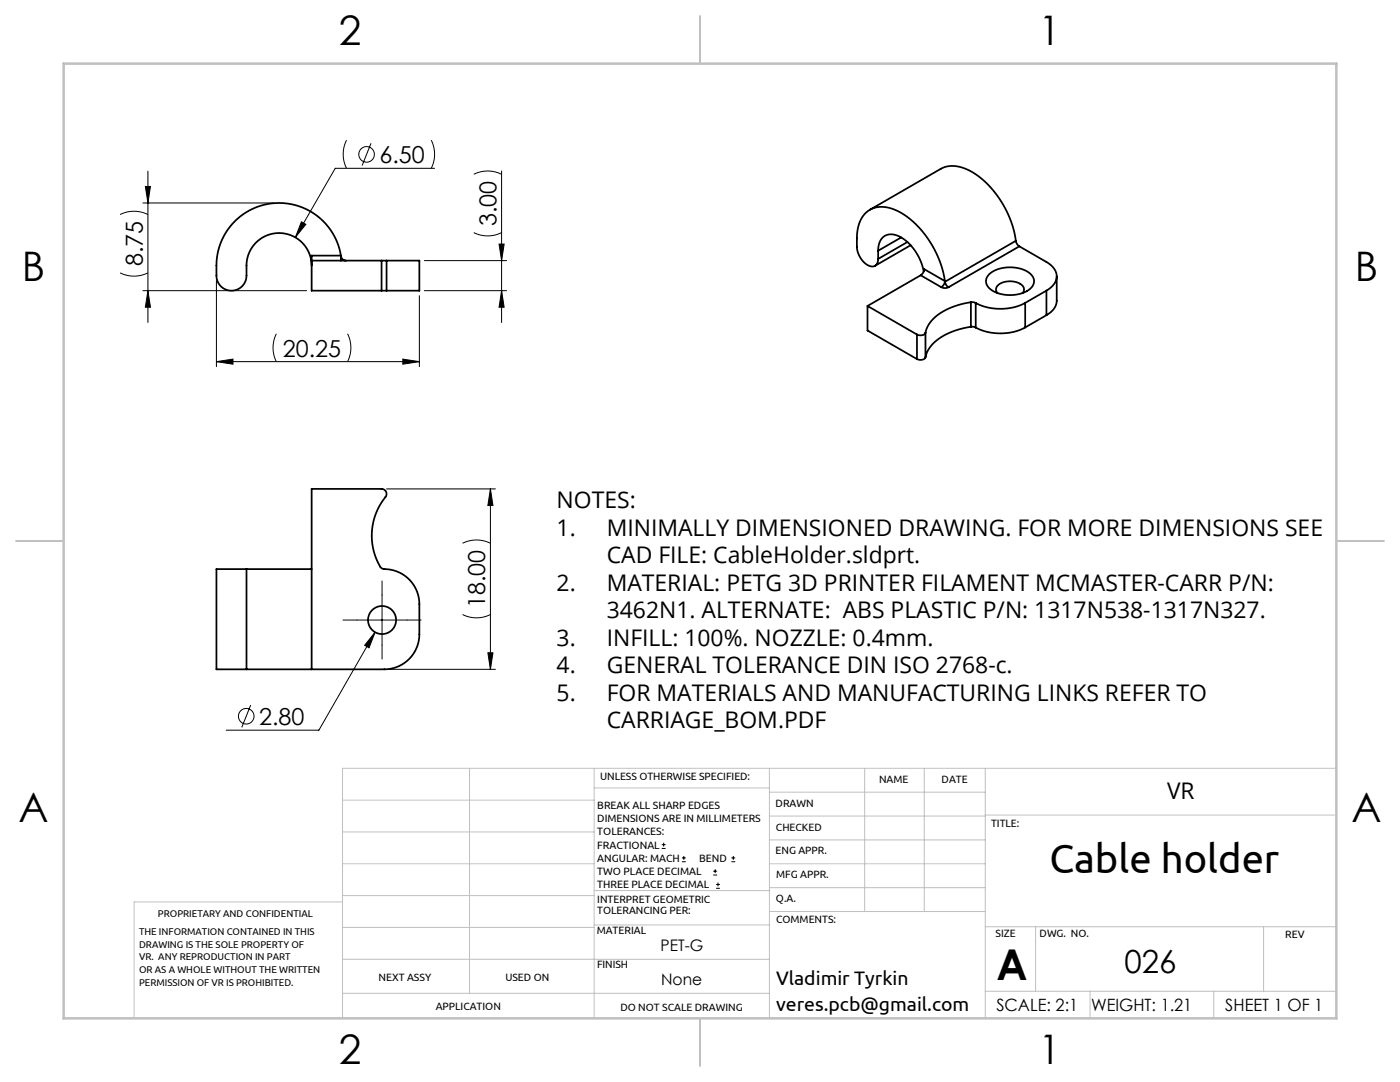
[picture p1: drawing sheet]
<svg xmlns="http://www.w3.org/2000/svg" width="279mm" height="216mm" viewBox="0 0 279 216" stroke-linecap="round" stroke-linejoin="round" font-family="sans-serif">
<g fill="none" stroke="#000" stroke-width=".2">
<path d="M29 37.2h1l-.5 3.3zM29.5 34.2v30.2M69.2 28a6.3 6.3 0 0 0 0 5.6M74 28.6l-1.7 4.4M86.1 28a6.3 6.3 0 0 1 0 5.6M86.7 33.6h-19.8l-8 13.8M94.5 34.8a6.2 6.2 0 0 1 5.6 0M100.1 34.1v30.3M24 54.4a6.2 6.2 0 0 0 5.5 0M24 42.8a6.2 6.2 0 0 1 5.5 0M28.5 58h32.7M28.5 40.5h26.2"/>
<path d="M29.5 58l.5 3.3h-1zM43.2 56v17.2M60.2 44.3l.8 .5-2.1 2.6zM83.7 59v14.2M84.7 58h16.4M84.7 52h16.4M94.5 46.4a6.2 6.2 0 0 0 5.6 0M99.6 48.7h1l-.5 3.3zM100.1 58l.5 3.3h-1zM43.2 72.2l3.3-.5v1zM43.2 72.2h40.5M55.1 66.6a6.2 6.2 0 0 0 0 5.6"/>
<path d="M69.4 66.6a6.2 6.2 0 0 1 0 5.6M80.4 71.7l3.3 .5-3.3 .5zM77.1 97.6h21.8M97.9 97.6l.5 3.3h-1zM97.9 97.6v36M76.2 118.7v10M92.3 108.4a6.2 6.2 0 0 1 5.6 0M71.2 123.7h10M74.9 126.2l-11.3 19.5h-18.5M74.9 126.2l-1.2 3.1-.9-.5zM77.7 133.6h21.2M92.3 122.6a6.2 6.2 0 0 0 5.6 0"/>
<path d="M97.4 130.3h1l-.5 3.3zM50 140.7l-1.7 4.4M132.1 169.3h.7M132.1 168.5h.7M132.4 168.2v.7M136.1 171.9h.8M136.1 171.2h.8M136.5 170.8v.8M142.3 174.6h.8M142.3 173.8h.8M142.7 173.5v.7M142.9 177.3h.8"/>
<path d="M142.9 176.5h.8M143.3 176.1v.8M146 171.9h.7M146 171.2h.7M146.3 170.8v.8"/>
<circle cx="73.2" cy="30.8" r="1.56"/>
<circle cx="49.1" cy="142.9" r="1.56"/>
</g>
<path d="M76.2 118.7v-2.8M71.2 123.7h-2.8M76.2 128.7v2.8M81.2 123.7h2.8" fill="none" stroke="#000" stroke-width=".2" stroke-dasharray="15.2 1.3 1.3 1.3"/>
<g fill="none" stroke="#c0c0c0" stroke-width=".2">
<path d="M68.4 159.7h50.2M93.7 153.3v44.9M118.6 153.3v49.9M118.6 157.2h34.9M153.5 153.3v49.9M153.5 158.1h43.1M172.6 153.3v28.6M184.5 153.3v28.6M196.6 153.3v49.9M266.7 153.3h-198.3v49.9M68.4 178.7h50.2M68.4 172.4h50.2"/>
<path d="M68.4 166h50.2M68.4 180h-41.6v23.2M118.6 177.7h35.1M153.5 167.6h43.1M153.5 162.8h43.1M153.5 172.4h43.1M153.5 177.1h43.1M196.6 162.6h70.1M68.4 198.2h85.1M68.4 185.1h50.2M68.4 191.4h50.2M118.6 191.4h34.9"/>
<path d="M118.6 184.6h35.1M153.7 181.9h42.9M196.6 197.8h70.1M196.6 184.9h70.1M206.7 184.9v12.9M217.5 197.8v5.4M242.2 197.8v5.4M252.2 184.9v12.9"/>
</g>
<path d="M139.7 3.2v9.5M3.2 107.9h9.5M266.7 107.9h9.5M139.7 203.2v9.5" fill="none" stroke="#c0c0c0" stroke-width=".25"/>
<path d="M12.7 12.7h254v190.5h-254z" fill="none" stroke="#c0c0c0" stroke-width=".5"/>
<g fill="#000">
<path d="M29.5 58l.5 3.3h-1zM29 37.2h1l-.5 3.3z"/>
<path d="M60.2 44.3l-1.3 3.1 2.1-2.6zM74.9 126.2l-2.1 2.6 .9 .5z"/>
<path d="M100.1 58l.5 3.3h-1zM99.6 48.7h1l-.5 3.3z"/>
<path d="M80.4 71.7l3.3 .5-3.3 .5zM43.2 72.2l3.3-.5v1z"/>
<path d="M97.4 130.3h1l-.5 3.3zM97.9 97.6l.5 3.3h-1z"/>
</g>
<g fill="none" stroke="#000" stroke-width=".35">
<path d="M62.2 52h13.9M62.2 52v6h13.9M68 51.1v.9M68 51h-5.8v1M68 51a12.5 12.5 0 0 0-13.3-10.5 12.5 12.5 0 0 0-11.5 12.5v2a3 3 0 0 0 3 3 3 3 0 0 0 3-3v-2a6.5 6.5 0 0 1 6.5-6.5 6.5 6.5 0 0 1 6.5 6.5M68 51v.1M68.1 51.1a1 1 0 0 0 .9 .9M76.1 52h1M76.1 58h1M76.1 52v6M77.1 52h6.6v6h-6.6M77.1 52v6"/>
<path d="M173.6 41.9l14.1-8.2a6.1 6.1 0 0 1 6.4 .7 19.8 19.8 0 0 1 8.6 13.7M175.3 51.7a1.32 1.32 0 0 1-.7 1.4 1.32 1.32 0 0 1-1.6-.3 4.7 4.7 0 0 1-2-3.6 10.7 10.7 0 0 1 .7-5.1 4.8 4.8 0 0 1 6.7-2.3 18.3 18.3 0 0 1 9.4 11.1l.8 3.2M175.3 50a2.75 2.75 0 0 1 2.8-3.2 8.3 8.3 0 0 1 5.7 5.4l.5 2M175.3 50v1.7M179.8 47.4l-4.5 2.6M181.1 48.3l-5.8 3.4M181.7 48.9l-7.1 4.1M183.7 54.9a1.56 1.56 0 0 0 .7-1.2l4.2 2.4M183.7 54.9l-10.6 6.2M183.7 54.9l4.2 2.4M187.9 57.3a1.59 1.59 0 0 0 1.4 0M188.6 56.1l-.2 .7-.5 .5"/>
<path d="M197.5 54.6a6.9 6.9 0 0 1 8.3 .2 1.99 1.99 0 0 1-.8 3.3 7.1 7.1 0 0 1-7.6-.6 1.83 1.83 0 0 1 .1-2.9zM199.1 58.5a1.26 1.26 0 0 1 .8-2.1 3.8 3.8 0 0 1 4.3 .8l.2 .6-.3 .7M202.7 48.1l-14.1 8.1 .2 .7 .5 .4M202.7 48.1l.3 .6 .4 .5M203.4 49.2l5.4 3.1a3 3 0 0 1 1.7 4.2l-.7 .8-1 .7M203.4 49.2l-14.1 8.1M208.8 58l-4.2 2.4M208.8 58v4.9M210.9 55.1v4.9a3.4 3.4 0 0 1-2.1 2.9M173.1 61.1l9.9 5.6M173.1 61.1v4.9l9.9 5.6M183 66.7v4.9"/>
<path d="M184.7 66.4a1.23 1.23 0 0 1-1.7 .3M184.7 71.3a1.23 1.23 0 0 1-1.7 .3M184.7 66.4v4.9M193.8 60.3l.9 .2M193.8 60.3a12.4 12.4 0 0 0-8.2 4.1l-.7 1.2-.2 .8M193.8 65.2a12.4 12.4 0 0 0-8.2 4.1l-.5 .8-.4 1.2M193.8 65.2l.9 .2M193.8 60.3v4.9M194.7 60.5v4.9M204.6 60.4a10.9 10.9 0 0 1-9.9 .1M204.6 65.3a10.9 10.9 0 0 1-9.9 .1M204.6 60.4v4.9"/>
<path d="M208.8 62.9l-4.2 2.4M62.2 97.6h13.9a1 1 0 0 1 .9 .5 1 1 0 0 1-.1 1.1 12 12 0 0 0-.8 14.2l.2 .1a7.2 7.2 0 0 1 7.4 7.1v6a7 7 0 0 1-7 7h-14.5zM49.2 113.6h-6v20h6M49.2 113.6h13M49.2 113.6v20M49.2 133.6h13"/>
<circle cx="76.2" cy="123.7" r="2.8"/>
</g>
<text font-size="8.5" x="198.9" y="195.5">A</text>
<text font-size="8.2" x="209.4" y="174.2">Cable holder</text>
<g font-size="8.1">
<text x="67.6" y="8.9">2</text>
<text x="207.3" y="8.9">1</text>
<text x="4.4" y="56.1">B</text>
<text x="270.4" y="56.1">B</text>
<text x="3.7" y="164.1">A</text>
<text x="269.7" y="164.1">A</text>
<text x="67.6" y="212.4">2</text>
<text x="207.3" y="212.4">1</text>
</g>
<text font-size="6.3" x="224.4" y="194.1">026</text>
<g font-size="4.7">
<text x="75.7" y="32.5">6.50</text>
<text x="99.1" y="45.1" transform="rotate(-90 99.1 45.1)">3.00</text>
<text x="28.5" y="53.2" transform="rotate(-90 28.5 53.2)">8.75</text>
<text x="56.4" y="71.2">20.25</text>
<text x="96.9" y="121.3" transform="rotate(-90 96.9 121.3)">18.00</text>
<text x="51.7" y="144.6">2.80</text>
</g>
<g font-size="4.6">
<text x="111.1" y="101.4">NOTES:</text>
<text x="111.1" y="106.9">1.</text>
<text x="121.1" y="106.9">MINIMALLY DIMENSIONED DRAWING. FOR MORE DIMENSIONS SEE</text>
<text x="121.1" y="112.4">CAD FILE: CableHolder.sldprt.</text>
<text x="111.1" y="117.9">2.</text>
<text x="121.1" y="117.9">MATERIAL: PETG 3D PRINTER FILAMENT MCMASTER-CARR P/N:</text>
<text x="121.1" y="123.4">3462N1. ALTERNATE: ABS PLASTIC P/N: 1317N538-1317N327.</text>
<text x="111.1" y="128.9">3.</text>
<text x="121.1" y="128.9">INFILL: 100%. NOZZLE: 0.4mm.</text>
<text x="111.1" y="134.3">4.</text>
<text x="121.1" y="134.3">GENERAL TOLERANCE DIN ISO 2768-c.</text>
<text x="111.1" y="139.8">5.</text>
<text x="121.1" y="139.8">FOR MATERIALS AND MANUFACTURING LINKS REFER TO</text>
<text x="121.1" y="145.3">CARRIAGE_BOM.PDF</text>
<text x="232.9" y="159.4">VR</text>
</g>
<g font-size="3.9">
<text x="154.9" y="196.6">Vladimir Tyrkin</text>
<text x="154.9" y="201.6">veres.pcb@gmail.com</text>
</g>
<g font-size="3.4">
<text x="198.8" y="201.7">SCALE: 2:1</text>
<text x="217.7" y="201.8">WEIGHT: 1.21</text>
<text x="244.5" y="201.7">SHEET 1 OF 1</text>
</g>
<g font-size="3.2">
<text x="131.8" y="189.8">PET-G</text>
<text x="132" y="196.6">None</text>
</g>
<g font-size="2.1">
<text x="119.8" y="155.6">UNLESS OTHERWISE SPECIFIED:</text>
<text x="119.2" y="161.4">BREAK ALL SHARP EDGES</text>
<text x="154.8" y="161">DRAWN</text>
<text x="175.4" y="156.2">NAME</text>
<text x="187.9" y="156.2">DATE</text>
<text x="119.2" y="164">DIMENSIONS ARE IN MILLIMETERS</text>
<text x="119.2" y="166.7">TOLERANCES:</text>
<text x="154.9" y="165.8">CHECKED</text>
<text x="197.8" y="165">TITLE:</text>
<text x="119.2" y="169.3">FRACTIONAL</text>
<text x="119.2" y="172">ANGULAR: MACH</text>
<text x="139.5" y="172">BEND</text>
<text x="154.8" y="170.5">ENG APPR.</text>
<text x="119.2" y="174.6">TWO PLACE DECIMAL</text>
<text x="119.2" y="177.3">THREE PLACE DECIMAL</text>
<text x="154.9" y="180">Q.A.</text>
<text x="154.9" y="175.2">MFG APPR.</text>
<text x="119.2" y="180.2">INTERPRET GEOMETRIC</text>
<text x="119.2" y="182.3">TOLERANCING PER:</text>
<text x="154.9" y="184.2">COMMENTS:</text>
<text x="119.1" y="186.3">MATERIAL</text>
<text x="198.7" y="187">SIZE</text>
<text x="207.5" y="187">DWG. NO.</text>
<text x="256.5" y="187.1">REV</text>
<text x="75.5" y="195.8">NEXT ASSY</text>
<text x="100.9" y="195.7">USED ON</text>
<text x="119.1" y="193.1">FINISH</text>
<text x="86.9" y="201.6">APPLICATION</text>
<text x="123.8" y="201.6">DO NOT SCALE DRAWING</text>
</g>
<g font-size="2">
<text x="31.5" y="183">PROPRIETARY AND CONFIDENTIAL</text>
<text x="27.8" y="186.6">THE INFORMATION CONTAINED IN THIS</text>
<text x="27.8" y="189.1">DRAWING IS THE SOLE PROPERTY OF</text>
<text x="27.8" y="191.6">VR. ANY REPRODUCTION IN PART</text>
<text x="27.8" y="194.2">OR AS A WHOLE WITHOUT THE WRITTEN</text>
<text x="27.8" y="196.7">PERMISSION OF VR IS PROHIBITED.</text>
</g>
</svg>
